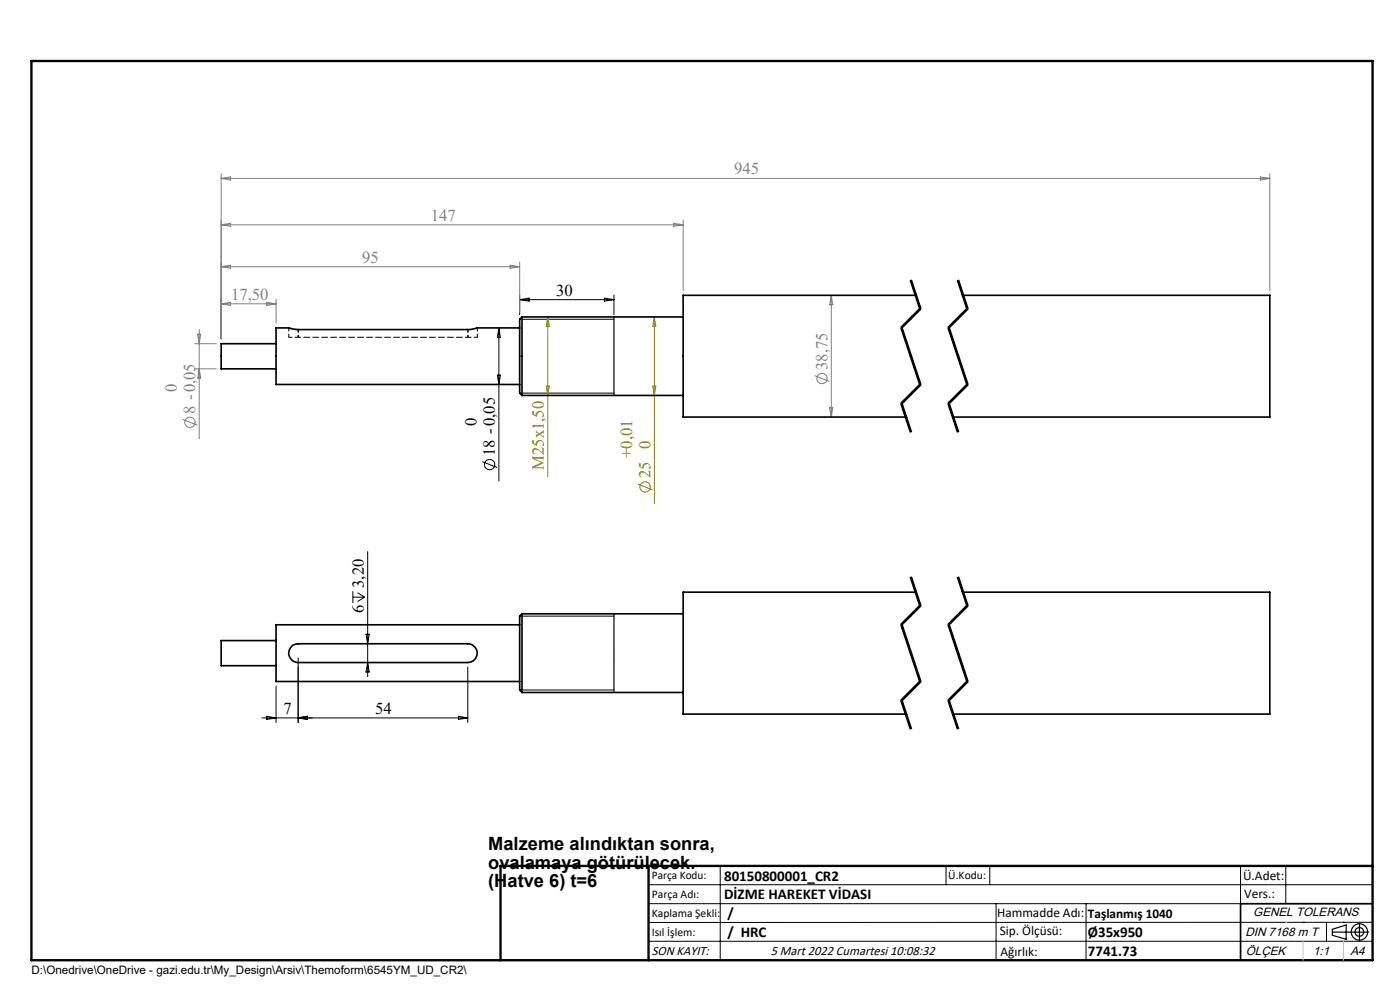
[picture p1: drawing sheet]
<svg xmlns="http://www.w3.org/2000/svg" width="297mm" height="210mm" viewBox="0 0 297 210" stroke-linecap="round" stroke-linejoin="round" font-family="sans-serif">
<g fill="none" stroke="#808080" stroke-width=".21">
<path d="M46.9 36.9v35M46.9 37.8h222.5M46.9 37.8l2-.3v.7zM267.4 37.5l2 .3-2 .4zM269.4 36.9v24.8M46.9 47.7l2-.3v.6zM46.9 56.6l2-.3v.6zM46.9 56.6h63.3M46.9 47.7h98M108.2 56.3l2 .3-2 .3zM110.2 55.6v10.6M142.9 47.4l2 .3-2 .3z"/>
<path d="M144.9 46.7v15M41.3 72.9h4.6M41.3 78.2h4.6M41.9 70.9h.7l-.3 2zM42.3 69.9v23.2M42.3 78.2l.3 2h-.7zM46.9 64.4l2-.3v.7zM46.9 64.4h11.7M56.6 64.1l2 .3-2 .4zM58.6 63.5v5.1M172.8 79.7l3.2 1.2M176.4 62.6v25.9"/>
<path d="M176.4 62.6l.3 2.1h-.7zM38.7 89l3.2 1.2M176 86.5h.7l-.3 2z"/>
<circle cx="40.3" cy="89.6" r="1.1"/>
<circle cx="174.4" cy="80.3" r="1.1"/>
</g>
<g fill="none" stroke="#808000" stroke-width=".21">
<path d="M116.2 67.2v34M116.2 67.2l.3 2h-.6zM138.8 67.2l.3 2h-.6zM138.8 67.2v39.6M115.9 81.9h.6l-.3 2zM138.5 81.9h.6l-.3 2zM135.3 102.7l3.1 1.2"/>
<circle cx="136.9" cy="103.3" r="1.1"/>
</g>
<g fill="none" stroke="#000" stroke-width=".21">
<path d="M193.1 59.5l2 6.1M193.2 59.5l2 6-4 4 4 12.1-4 4 2 6M193.4 59.4l1 3M203.1 59.5l2 6.1M203.2 59.5l2 6-4 4 4 12.1-4 4 2 6M203.4 59.4l2 6M105.5 79.6h.7l-.4 2zM105.8 69.6v32.5M105.8 69.6l.4 2h-.7zM110.2 62.6v4.1M110.2 63.6h20M110.2 63.6l2.1-.4v.7z"/>
<path d="M110.2 67.7h20M128.2 63.2l2 .4-2 .3zM130.2 62.6v4.1M191.1 69.6l4 12M191.4 69.4l4 12.1M194.4 62.4l1 3zM195.1 65.4l-4 4M195.4 65.6l-4 4M201.1 69.6l4 12M201.4 69.4l4 12.1M205.1 65.4l-4 4M205.4 65.6l-4 4"/>
<path d="M102.3 97.9l3.1 1.3M110.2 83.4h20M191.1 85.6l2 6.1M191.4 85.5l2 6.1M195.1 81.5l-4 4M195.4 81.7l-4 4M201.1 85.6l2 6.1M201.4 85.5l2 6.1M205.1 81.5l-4 4M205.4 81.7l-4 4M78 117v26.5M63.3 139.6v13.7"/>
<path d="M74.9 125.4v2.5M74.9 126.7h2.5M75.8 125.7l1.6 1M77.4 126.7l-1.6 .9M77.6 134.5h.7l-.3 2.1zM110.2 130.7h20M191.1 132.5l4 12.1M191.4 132.4l4 12.1M193.1 122.5l2 6M193.2 122.4l2 6.1-4 4 4 12.1-4 4 2 6M193.4 122.4l1 3M194.4 125.4l1 3z"/>
<path d="M195.1 128.4l-4 4M195.4 128.6l-4 4M201.1 132.5l4 12.1M201.4 132.4l4 12.1M203.1 122.5l2 6M203.2 122.4l2 6.1-4 4 4 12.1-4 4 2 6M203.4 122.4l2 6M205.1 128.4l-4 4M205.4 128.6l-4 4M56.6 151.9l2 .4-2 .3zM58.6 145.5v7.8M63.3 152.3l1.9-.4v.7z"/>
<path d="M78 140.5l.3 2h-.7zM97.3 151.9l1.9 .4-1.9 .3zM99.2 152.3h-43.6M99.2 141.5v11.8M110.2 146.4h20M191.1 148.6l2 6.1M191.4 148.5l2 6.1M195.1 144.4l-4 4M195.4 144.7l-4 4M201.1 148.6l2 6.1M201.4 148.5l2 6.1M205.1 144.4l-4 4"/>
<path d="M205.4 144.7l-4 4M137.6 187.7h153.6M137.6 191.7h153.6M137.6 199.7h153.6M152.8 183.7v20M200.7 183.7v4M210 183.7v4M211.3 191.7v12M230.4 191.7v12M263.2 183.7v20M272.8 183.7v8M276.4 195.6h.1"/>
<path d="M281.4 195.6v4.1M285 195.6h.1M291.2 195.6l-153.6 .1"/>
<circle cx="103.9" cy="98.6" r="1.09"/>
</g>
<g fill="none" stroke="#000" stroke-width=".25">
<path d="M130.2 67.2v16.7M130.2 130.2v16.7M282.6 197.7h7.8M282.6 197.1l3-.9v3l-3-.8zM288.4 195.8v3.8M106.2 203.7h185"/>
<circle cx="288.4" cy="197.7" r="1.74"/>
<circle cx="288.4" cy="197.7" r=".93"/>
</g>
<path d="M193.2 59.5l2 6M203.2 59.5l2 6M191.2 85.6l2 6M201.2 85.6l2 6M193.2 122.4l2 6.1M203.2 122.4l2 6.1M191.2 148.6l2 6M201.2 148.6l2 6" fill="none" stroke="#000" stroke-width=".21" stroke-dasharray="6.3 1.3 1.3 1.3" stroke-dashoffset="3.2"/>
<path d="M195.2 65.5l-4 4M205.2 65.5l-4 4M195.2 81.6l-4 4M205.2 81.6l-4 4M195.2 128.5l-4 4M205.2 128.5l-4 4M195.2 144.6l-4 4M205.2 144.6l-4 4" fill="none" stroke="#000" stroke-width=".21" stroke-dasharray="6.3 1.3 1.3 1.3" stroke-dashoffset="2.8"/>
<path d="M191.2 69.5l4 12.1M201.2 69.5l4 12.1M191.2 132.5l4 12.1M201.2 132.5l4 12.1" fill="none" stroke="#000" stroke-width=".21" stroke-dasharray="6.3 1.3 1.3 1.3" stroke-dashoffset="1.9"/>
<g fill="none" stroke="#000" stroke-width=".35">
<path d="M58.6 72.9h-11.7v5.3h11.7M110.2 69.6h-9l-2 .3h-36.3l-1.6-.3h-2.7v12h51.6M110.7 67.2v16.7M110.7 67.2a1.28 1.28 0 0 0-.5 1.6v13.5a1.28 1.28 0 0 0 .5 1.6M110.7 67.2h34.2M194.3 62.6h-49.4v25.9h47.3M204.3 62.6h65.1v25.9h-67.2M110.7 83.9h34.2M58.6 135.9h-11.7v5.3h11.7M62 136.9l1.3-.3h35.9a1.99 1.99 0 0 1 2.1 1.9 1.99 1.99 0 0 1-2.1 2h-35.9a2.01 2.01 0 0 1-1.9-1.3 2.01 2.01 0 0 1 .6-2.3zM110.2 132.5h-51.6v12.1h51.6M110.7 130.2v16.7"/>
<path d="M110.7 130.2a1.33 1.33 0 0 0-.5 1.6v13.5a1.33 1.33 0 0 0 .5 1.6M110.7 130.2h34.2M194.3 125.6h-49.4v25.9h47.3M204.3 125.6h65.1v25.9h-67.2M110.7 146.9h34.2M291.2 191.7h-28v12"/>
</g>
<path d="M6.7 12.9h284.5v190.8h-284.5zM137.6 183.7v20M291.2 183.7h-185v20" fill="none" stroke="#000" stroke-width=".5"/>
<path d="M276.4 199.7v4M285 199.7v4" fill="none" stroke="#c0c0c0" stroke-width=".21"/>
<path d="M272.8 195.6h.1" fill="none" stroke="#c0c0c0" stroke-width=".25"/>
<path d="M61.3 71.5h2M61.3 69.5v2M63.3 69.9l-2-.3M99.3 71.5h2M101.3 71.5v-2" fill="none" stroke="#000" stroke-width=".21" stroke-dasharray="1.3 .6" stroke-dashoffset=".6"/>
<path d="M63.3 71.5v-1.6M99.3 71.5v-1.6" fill="none" stroke="#000" stroke-width=".21" stroke-dasharray="1.3 .6" stroke-dashoffset=".8"/>
<path d="M63.3 71.5h36" fill="none" stroke="#000" stroke-width=".21" stroke-dasharray="1.3 .6" stroke-dashoffset=".7"/>
<g font-size="3.9">
<text x="103.6" y="180.4">Malzeme alındıktan sonra,</text>
<text x="103.6" y="184.2">ovalamaya götürülecek.</text>
<text x="103.6" y="188.1">(Hatve 6) t=6</text>
</g>
<g font-size="3.5" fill="#808080">
<text x="155.8" y="37">945</text>
<text x="91.4" y="46.8">147</text>
<text x="76.8" y="55.7">95</text>
<text x="49" y="63.6">17,50</text>
<text x="37.5" y="83.2" transform="rotate(-90 37.5 83.2)">0</text>
<text x="175.5" y="78.5" transform="rotate(-90 175.5 78.5)">38,75</text>
<text x="41.4" y="87.8" transform="rotate(-90 41.4 87.8)">8 -0,05</text>
</g>
<g font-size="3.5">
<text x="118" y="62.7">30</text>
<text x="101.1" y="90.4" transform="rotate(-90 101.1 90.4)">0</text>
<text x="105" y="96.7" transform="rotate(-90 105 96.7)">18 -0,05</text>
<text x="77.2" y="124.7" transform="rotate(-90 77.2 124.7)">3,20</text>
<text x="77.2" y="130" transform="rotate(-90 77.2 130)">6</text>
<text x="60.2" y="151.4">7</text>
<text x="79.6" y="151.4">54</text>
</g>
<g font-size="3.5" fill="#808000">
<text x="138" y="95.2" transform="rotate(-90 138 95.2)">0</text>
<text x="115.4" y="99.6" transform="rotate(-90 115.4 99.6)">M25x1,50</text>
<text x="134.1" y="97.1" transform="rotate(-90 134.1 97.1)">+0,01</text>
<text x="138" y="101.5" transform="rotate(-90 138 101.5)">25</text>
</g>
<g font-size="3.2">
<text x="153.6" y="190.8">DİZME HAREKET VİDASI</text>
<text x="153.6" y="186.8">80150800001_CR2</text>
<text x="154.3" y="194.8">/</text>
<text x="154.3" y="198.8">/ HRC</text>
<text x="230.8" y="198.7">Ø35x950</text>
<text x="230.8" y="202.8">7741.73</text>
</g>
<g font-size="2.8">
<text x="263.7" y="186.7">Ü.Adet:</text>
<text x="263.9" y="190.5">Vers.:</text>
<text x="211.5" y="194.5">Hammadde Adı:</text>
<text x="230.8" y="194.7">Taşlanmış 1040</text>
<text x="138.3" y="202.6">SON KAYIT:</text>
<text x="163.5" y="202.6">5 Mart 2022 Cumartesi 10:08:32</text>
<text x="212.1" y="198.4">Sip. Ölçüsü:</text>
<text x="212.2" y="202.7">Ağırlık:</text>
</g>
<g font-size="2.6">
<text x="265.9" y="194.4">GENEL TOLERANS</text>
<text x="264.2" y="198.5">DIN 7168 m T</text>
<text x="264.3" y="202.6">ÖLÇEK</text>
<text x="278.5" y="202.6">1:1</text>
<text x="286.5" y="202.6">A4</text>
</g>
<g font-size="2.5">
<text x="138.3" y="186.4">Parça Kodu:</text>
<text x="138.3" y="190.5">Parça Adı:</text>
<text x="201.2" y="186.5">Ü.Kodu:</text>
<text x="138.3" y="194.5">Kaplama Şekli:</text>
<text x="138.3" y="198.6">Isıl İşlem:</text>
<text x="6.7" y="206.7">D:\Onedrive\OneDrive - gazi.edu.tr\My_Design\Arsiv\Themoform\6545YM_UD_CR2\</text>
</g>
</svg>
